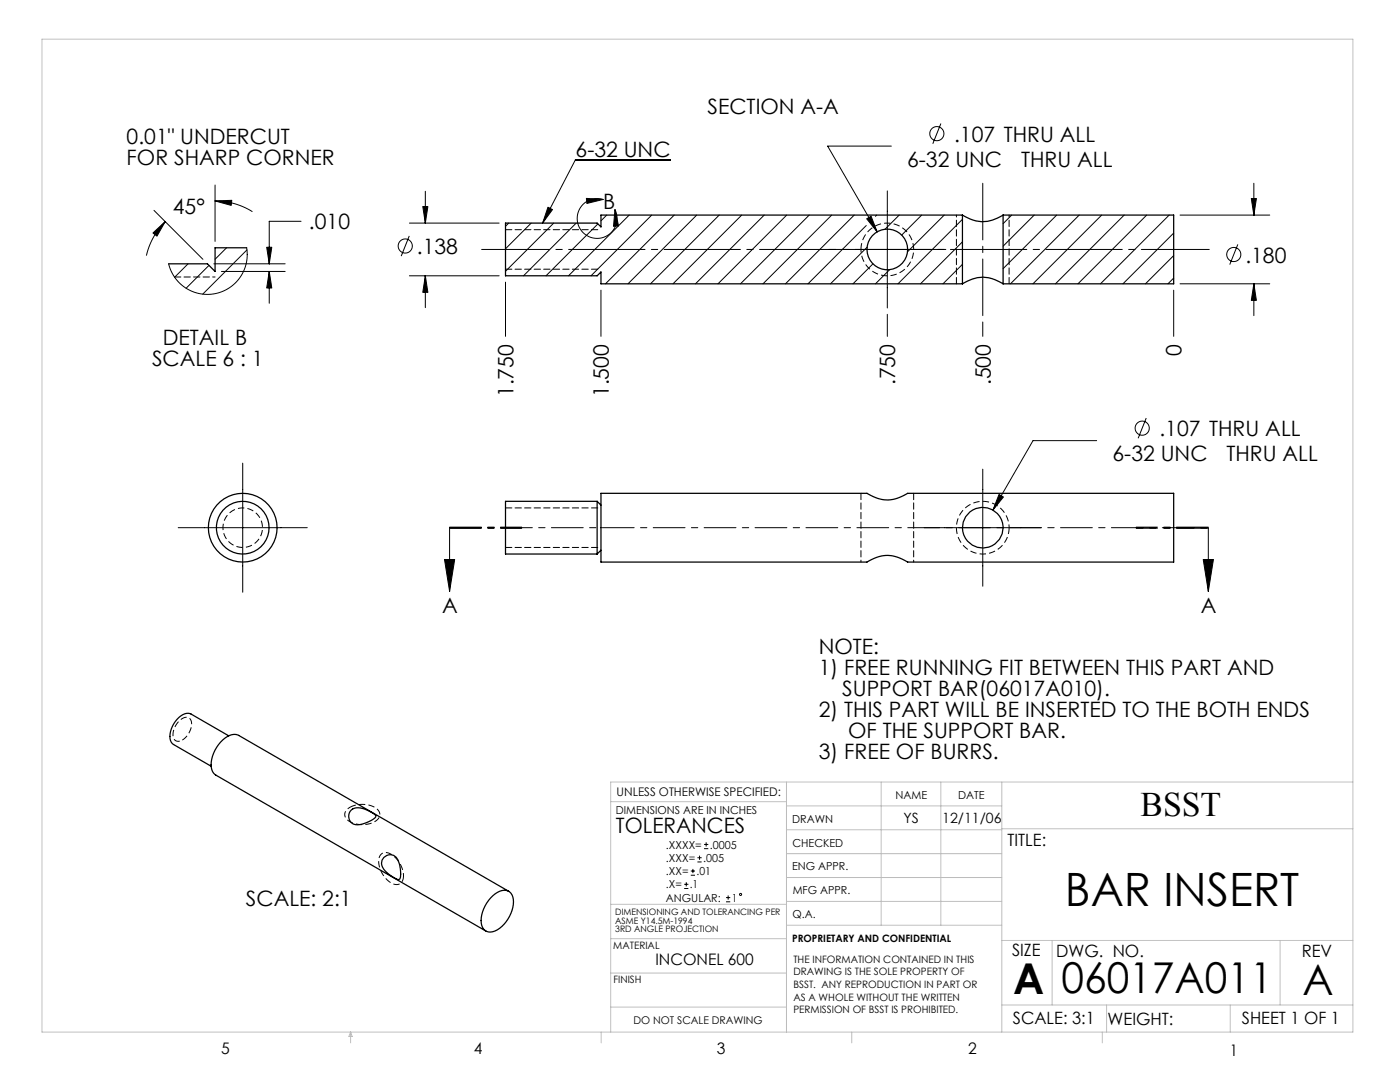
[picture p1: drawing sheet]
<svg xmlns="http://www.w3.org/2000/svg" width="279mm" height="216mm" viewBox="0 0 279 216" stroke-linecap="round" stroke-linejoin="round" font-family="sans-serif">
<g fill="none" stroke="#000" stroke-width=".2">
<path d="M42.9 36.9v11.3M84.9 38.2v6.3M117 39.6l3.4 .2-3.3 .8zM120.4 39.8a4 4 0 0 0-5.2 3.6 4 4 0 0 0 4.8 4.1 4 4 0 0 0 2.7-5.7M133.8 31.9h-19l-6.5 12.6M177.1 38.1v23.4M177.9 29.2h-12.7l9.9 17.1M187.8 24.7l-1.6 4M249.7 39.6h1l-.5 3.3zM250.2 36.6v6.3M30.5 46.5l2.5-2.3-1.7 2.9zM30.7 42l9.8 9.7"/>
<path d="M33 44.2a14.1 14.1 0 0 0-3.8 6.8M37.5 52.6l-2.6 2.7M41.7 53l-4.6 4.5M42.7 52.6h14.2M42.9 40.1a14.1 14.1 0 0 1 7.5 2.1M42.9 40.1l3.4-.1-.2 1zM44.2 54.2h12.7M45.2 49.4l-2.3 2.3M49.2 49.4l.1 1.7-.2 1.5-.4 1.4-.8 1.4-1 1.1-1.2 1-1.3 .7-1.5 .4-1.5 .1-1.4-.1-1.5-.4-1.4-.7-1.2-.9-1-1.2-.8-1.3-.4-1.5M49.3 49.9l-8.8 8.8M53.2 49.3h1l-.5 3.3zM53.7 54.2l.5 3.3h-1z"/>
<path d="M53.7 54.2v6.3M60.1 44.2h-6.4v8.4M81.7 47.1l-1.6 4M81.7 55h17.9M81.7 44.5h17.9M84.4 41.2h1l-.5 3.3zM84.9 55l.5 3.3h-1zM84.9 55v6.4M100.9 56.3v10.8M101.5 44.5l-.6 .7M106 44.5l-5.1 5.1M109.4 41.4l.9 .4-2 2.7z"/>
<path d="M110.5 44.5l-9.6 9.6M115 44.5l-10.5 10.5M119.3 44.7l-10.3 10.3M119.9 57.9v9.2M121.1 42.9l-1.2 1.2M122.7 41.8l.8 3.3-1.1 .1zM125.6 42.9l-12.1 12.1M130.1 42.9l-12.2 12.1M134.6 42.9l-13.8 13.7M139 42.9l-13.7 13.7M143.5 42.9l-13.7 13.7M148 42.9l-13.7 13.7"/>
<path d="M152.5 42.9l-13.7 13.7M157 42.9l-13.7 13.7M161.5 42.9l-13.7 13.7M165.4 49.8h23.4M166 42.9l-13.7 13.7M170.5 42.9l-13.7 13.7M172.9 45l-11.7 11.6M173 43.7l.8-.6 1.3 3.2zM173.1 49.3l-7.4 7.3M174.2 52.6l-4 4M175 42.9l-.3 .3M177.5 53.8l-2.8 2.8"/>
<path d="M179.5 42.9l-2.9 2.8M183.9 42.9l-3.9 4M188.4 42.9l-7.3 7.3M192.1 43.8l-12.9 12.8M192.1 48.3l-8.4 8.3M192.1 52.7l-3.9 3.9M201.9 42.9l-1.7 1.7M206.4 42.9l-6.2 6.2M210.9 42.9l-10.7 10.7M215.4 42.9l-13.7 13.7M219.9 42.9l-13.8 13.7M224.4 42.9l-13.8 13.7"/>
<path d="M228.8 42.9l-13.7 13.7M233.3 42.9l-13.7 13.7M234.2 57.9v9.2M234.2 46.5l-10.1 10.1M234.2 51l-5.6 5.6M234.2 55.5l-1.1 1.1M235.5 42.9h17.9M235.5 56.6h17.9M247 48.8l-1.6 4M250.2 56.6l.5 3.3h-1zM250.2 56.6v6.4M177.1 62.7v4.4"/>
<path d="M196.1 64.3v2.8M48.4 92.4v25.8M196.1 93.6v23.4M199.4 98.7l.9 .5-2.1 2.6zM218.9 87.9h-12.7l-8 13.9M228.8 83.4l-1.7 4.1M35.6 105.3h25.7M88.7 111.6h2l-1 6.4zM89.7 105.3v12.7M184.5 105.3h23.3M240.1 111.6h2.1l-1.1 6.4zM241.1 105.3v12.7"/>
<path d="M136.5 177.3h.9M136.5 176.5h.9M137 176v.9M137.9 174.6h.8M137.9 173.8h.8M138.3 173.4v.8M139.2 172h.8M139.2 171.2h.8M139.6 170.7v.9M140.5 169.3h.8M140.5 168.5h.8M140.9 168.1v.8"/>
<path d="M144.9 179.9h.8M144.9 179.1h.8M145.3 178.7v.8"/>
<circle cx="187" cy="26.7" r="1.41"/>
<circle cx="80.9" cy="49.1" r="1.41"/>
<circle cx="246.2" cy="50.8" r="1.41"/>
<circle cx="228" cy="85.4" r="1.41"/>
<circle cx="147.8" cy="178.5" r=".21"/>
</g>
<path d="M171.8 49.8a5.3 5.3 0 0 1 7.8-4.6 5.3 5.3 0 0 1 .3 9 5.3 5.3 0 0 1-8.1-4.1v-.3M48.4 109.2a3.9 3.9 0 0 1-3.4-5.8 3.9 3.9 0 0 1 6.8-.2 3.9 3.9 0 0 1-3.1 6h-.3M201.4 105.3a5.3 5.3 0 0 1-7.8 4.6 5.3 5.3 0 0 1-.3-9 5.3 5.3 0 0 1 8.1 4.1v.3M36.4 147.7a3.6 3.6 0 0 0 1.6-4.2 1.45 1.45 0 0 0-2.3 .4 3.2 3.2 0 0 0-.8 3.7 1.17 1.17 0 0 0 1.5 .1M69.8 161.1a5 5 0 0 1 5.7 .7 1.56 1.56 0 0 1-1 2.3 4.9 4.9 0 0 1-5.5-.9 1.47 1.47 0 0 1 .8-2.1M80.5 174.7a1.56 1.56 0 0 1-.8 1.7 1.56 1.56 0 0 1-1.9-.4 4.9 4.9 0 0 1-2-5.2 1.59 1.59 0 0 1 2.6-.1 5.6 5.6 0 0 1 2.1 4" fill="none" stroke="#000" stroke-width=".2" stroke-dasharray="1.3 .6" stroke-linecap="butt"/>
<path d="M89.7 105.3h151.4M89.7 105.4h14.4M89.7 105.2h14.4M241.1 105.4h-14.3M241.1 105.2h-14.3" fill="none" stroke="#000" stroke-width=".2" stroke-dasharray="6.3 1.3 1.3 1.3"/>
<path d="M196.1 63v-26.4" fill="none" stroke="#000" stroke-width=".2" stroke-dasharray="15.2 1.3 1.3 1.3" stroke-dashoffset="3.9"/>
<path d="M96.1 49.8h145.2" fill="none" stroke="#000" stroke-width=".2" stroke-dasharray="15.2 1.3 1.3 1.3" stroke-dashoffset="1.7"/>
<g fill="none" stroke="#c0c0c0" stroke-width=".2">
<path d="M8.4 7.8h261.6v198.1h-261.6zM121.9 160h35.1M157 156v49.9M175.9 156v28.6M187.8 156v28.6M199.9 156v49.9M270 156h-148.1v49.9M157 170.3h42.9M157 165.6h42.9M157 160.8h42.9M157 175.1h42.9M157 179.9h42.9"/>
<path d="M199.9 165.4h70.1M121.9 194.2h35.1M121.9 187.3h35.1M121.9 180.4h35.1M157 184.6h42.9M199.9 187.7h70.1M210 187.7v12.8M255.5 187.7v12.8M70 205.9v2.2M70 205.9l.3 .9h-.7zM120 205.9v2.2M121.9 201h35.1"/>
<path d="M170 205.9v2.2M199.9 200.5h70.1M220 205.9v2.2M220.8 200.5v5.4M245.5 200.5v5.4"/>
</g>
<path d="M34.8 55.3h8.1M100.9 45.8h19M100.9 53.7h19M190.9 56.6v-13.7M201.4 56.6v-13.7M171.8 98.4v13.8M182.3 98.4v13.8M100.9 101.4h19M100.9 109.2h19" fill="none" stroke="#000" stroke-width=".2" stroke-dasharray="1.3 .6"/>
<g fill="#000">
<path d="M109.4 41.4l.9 .4-2 2.7z"/>
<path d="M88.7 111.6h2l-1 6.4zM240.1 111.6h2.1l-1.1 6.4zM117 39.6l3.4 .2-3.3 .8zM122.7 41.8l.8 3.3-1.1 .1z"/>
<path d="M199.4 98.7l-1.2 3.1 2.1-2.6zM173 43.7l2.1 2.6-1.3-3.2zM249.7 39.6h1l-.5 3.3zM250.2 56.6l.5 3.3h-1zM84.9 55l.5 3.3h-1zM84.4 41.2h1l-.5 3.3zM42.9 40.1l3.4-.1-.2 1zM30.5 46.5l2.5-2.3-1.7 2.9zM53.2 49.3h1l-.5 3.3zM53.7 54.2l.5 3.3h-1z"/>
</g>
<g fill="none" stroke="#000" stroke-width=".25">
<path d="M49.2 49.4h-6.3v4.8l-1.5-1.6h-7.7M192.1 42.9a6.9 6.9 0 0 0 8.1 0M192.1 56.6a8.4 8.4 0 0 1 5.2-1.2l1.3 .4 1.6 .8M192.1 42.9v13.7M192.1 42.9h-72.2v2.4l-.7-.8h-18.3v10.5h18.3l.7-.7v2.3h72.2M200.2 42.9v13.7M200.2 42.9h34v13.7h-34M119.9 98.4h53.1a6.9 6.9 0 0 0 8.1 0h53.1v13.8h-53.1a6.9 6.9 0 0 0-8.1 0h-53.1zM119.2 100v10.6M119.2 100h-18.3v10.6h18.3M119.2 100l.7 .8M119.9 109.8l-.7 .8"/>
<path d="M45.6 146.8l-7.5-4.3a2.44 2.44 0 0 0-2.8 1 4.4 4.4 0 0 0-1.1 4.6l.4 .5 7.5 4.3M70.1 161.6a3.3 3.3 0 0 1 3.6 .3l1 .5a.51 .51 0 0 1 .3 .6 .51 .51 0 0 1-.4 .4 5.3 5.3 0 0 1-4.1 1 1.76 1.76 0 0 1-.4-2.8zM76.6 171.1a1.69 1.69 0 0 1 2.8 .5 6.2 6.2 0 0 1 .4 3.8l-.2 .1a5.7 5.7 0 0 1-3.4-2.9l.1-1zM98.3 178.8a2.72 2.72 0 0 1 3.4-.8 3.4 3.4 0 0 1 .5 3.7 6.1 6.1 0 0 1-4.3 4.3 1.93 1.93 0 0 1-1.9-2.3 7.2 7.2 0 0 1 2.3-4.9zM101.5 177.9l-53.9-31.2a2.82 2.82 0 0 0-3.1 1 6.2 6.2 0 0 0-2.1 6.3l.7 .7 53.9 31.1"/>
<circle cx="177.1" cy="49.8" r="4.1"/>
<circle cx="48.4" cy="105.3" r="6.9"/>
<circle cx="48.4" cy="105.3" r="5.3"/>
<circle cx="196.1" cy="105.3" r="4.1"/>
</g>
<text font-size="9.2" x="212.5" y="180.8">BAR INSERT</text>
<g font-size="8.5">
<text x="202.2" y="198.3">A</text>
<text x="211.8" y="198.1">06017A011</text>
<text x="260" y="198.6">A</text>
</g>
<text font-size="6.9" x="227.6" y="162.9">BSST</text>
<g font-size="4.2">
<text x="141.2" y="22.8">SECTION A-A</text>
<text x="25.3" y="28.8">0.01&quot; UNDERCUT</text>
<text x="190.4" y="28.3">.107 THRU ALL</text>
<text x="25.3" y="33">FOR SHARP CORNER</text>
<text x="114.9" y="31.3">6-32 UNC</text>
<text x="181" y="33.3">6-32 UNC</text>
<text x="203.8" y="33.3">THRU ALL</text>
<text x="120.4" y="41.6">B</text>
<text x="34.5" y="42.7">45°</text>
<text x="61.7" y="45.8">.010</text>
<text x="83.2" y="50.7">.138</text>
<text x="248.5" y="52.4">.180</text>
<text x="32.5" y="68.8">DETAIL B</text>
<text x="235.8" y="71" transform="rotate(-90 235.8 71)">0</text>
<text x="30.3" y="73">SCALE 6 : 1</text>
<text x="178.7" y="76.9" transform="rotate(-90 178.7 76.9)">.750</text>
<text x="197.7" y="76.9" transform="rotate(-90 197.7 76.9)">.500</text>
<text x="102.5" y="79.3" transform="rotate(-90 102.5 79.3)">1.750</text>
<text x="121.5" y="79.3" transform="rotate(-90 121.5 79.3)">1.500</text>
<text x="231.4" y="87">.107 THRU ALL</text>
<text x="222" y="92.1">6-32 UNC</text>
<text x="244.8" y="92.1">THRU ALL</text>
<text x="88.2" y="122.3">A</text>
<text x="239.7" y="122.3">A</text>
<text x="163.4" y="130.6">NOTE:</text>
<text x="163.4" y="134.7">1) FREE RUNNING FIT BETWEEN THIS PART AND</text>
<text x="163.4" y="143.1">2) THIS PART WILL BE INSERTED TO THE BOTH ENDS</text>
<text x="168.1" y="138.9">SUPPORT BAR(06017A010).</text>
<text x="169.3" y="147.3">OF THE SUPPORT BAR.</text>
<text x="163.4" y="151.4">3) FREE OF BURRS.</text>
<text x="122.9" y="166.2">TOLERANCES</text>
<text x="49.1" y="180.8">SCALE: 2:1</text>
</g>
<g font-size="3.4">
<text x="201.1" y="168.8">TITLE:</text>
<text x="202" y="190.8">SIZE</text>
<text x="210.8" y="190.9">DWG. NO.</text>
<text x="259.8" y="191">REV</text>
<text x="202.1" y="204.4">SCALE: 3:1</text>
<text x="221" y="204.5">WEIGHT:</text>
<text x="247.8" y="204.4">SHEET 1 OF 1</text>
</g>
<g font-size="3.2">
<text x="130.8" y="192.5">INCONEL 600</text>
<text x="44.2" y="210.4">5</text>
<text x="94.6" y="210.3">4</text>
<text x="143.1" y="210.4">3</text>
<text x="193.2" y="210.3">2</text>
<text x="245.4" y="210.6">1</text>
</g>
<g font-size="2.8">
<text x="180.3" y="164.3">YS</text>
<text x="188" y="164.3">12/11/06</text>
</g>
<text font-size="2.4" x="123.1" y="158.9">UNLESS OTHERWISE SPECIFIED:</text>
<g font-size="2.2">
<text x="178.7" y="159.4">NAME</text>
<text x="191.2" y="159.4">DATE</text>
<text x="122.9" y="162.4">DIMENSIONS ARE IN INCHES</text>
<text x="158.1" y="164.2">DRAWN</text>
<text x="132.9" y="172">.XXX=</text>
<text x="132.9" y="169.3">.XXXX=</text>
<text x="140.3" y="172">.005</text>
<text x="141.6" y="169.3">.0005</text>
<text x="158.1" y="173.7">ENG APPR.</text>
<text x="158.2" y="169.1">CHECKED</text>
<text x="132.9" y="174.6">.XX=</text>
<text x="132.9" y="179.9">ANGULAR:</text>
<text x="132.9" y="177.3">.X=</text>
<text x="137.7" y="177.3">.1</text>
<text x="139" y="174.6">.01</text>
<text x="146" y="179.9">1</text>
<text x="158.2" y="178.4">MFG APPR.</text>
<text x="158.2" y="183.2">Q.A.</text>
</g>
<text font-size="2.1" x="126.4" y="204.3">DO NOT SCALE DRAWING</text>
<g font-size="2">
<text x="122.4" y="189.4">MATERIAL</text>
<text x="158.1" y="187.9">PROPRIETARY AND CONFIDENTIAL</text>
<text x="122.4" y="196.2">FINISH</text>
<text x="158.3" y="192.1">THE INFORMATION CONTAINED IN THIS</text>
<text x="158.3" y="194.6">DRAWING IS THE SOLE PROPERTY OF</text>
<text x="158.3" y="197.2">BSST. ANY REPRODUCTION IN PART OR</text>
<text x="158.3" y="199.7">AS A WHOLE WITHOUT THE WRITTEN</text>
<text x="158.3" y="202.2">PERMISSION OF BSST IS PROHIBITED.</text>
</g>
<g font-size="1.8">
<text x="122.8" y="182.5">DIMENSIONING AND TOLERANCING PER</text>
<text x="122.8" y="184.3">ASME Y14.5M-1994</text>
<text x="122.8" y="186.1">3RD ANGLE PROJECTION</text>
</g>
</svg>
